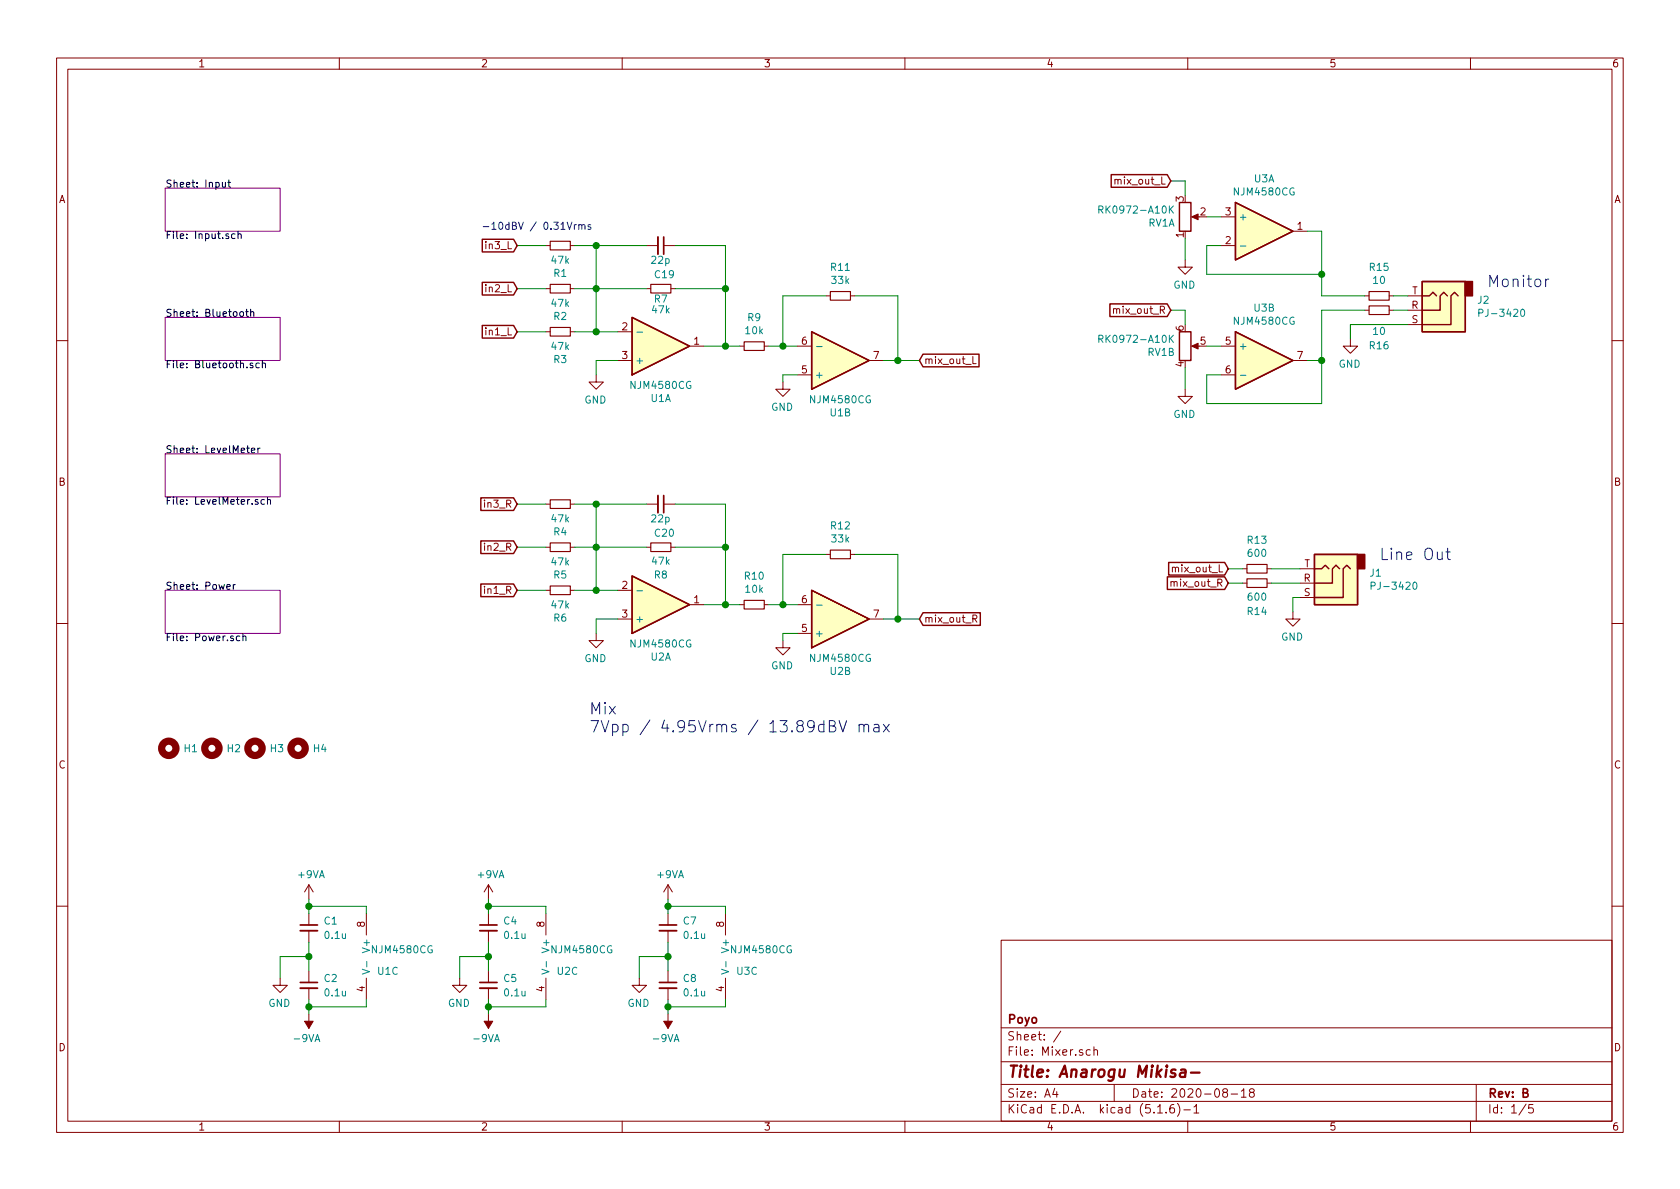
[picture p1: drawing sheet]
EESchema Schematic File Version 4
EELAYER 30 0
EELAYER END
$Descr A4 11693 8268
encoding utf-8
Sheet 1 5
Title "Anarogu Mikisa-"
Date "2020-08-18"
Rev "B"
Comp "Poyo"
Comment1 ""
Comment2 ""
Comment3 ""
Comment4 ""
$EndDescr
$Comp
L Device:Opamp_Dual_Generic U1
U 1 1
P 4600 2400
F 0 "U1" H 4600 2767 50  0000 C CNN
F 1 "NJM4580CG" H 4600 2676 50  0000 C CNN
F 2 "Package_SO:SOP-8_3.9x4.9mm_P1.27mm" H 4600 2400 50  0001 C CNN
F 3 "~" H 4600 2400 50  0001 C CNN
	1    4600 2400
	1    0    0    1   
$EndComp
$Sheet
S 1150 4100 800  300 
U 5EE15687
F0 "Power" 50
F1 "Power.sch" 50
$EndSheet
Wire Wire Line
	4000 2300 4150 2300
Wire Wire Line
	4500 2000 4150 2000
Wire Wire Line
	4150 2000 4150 2300
Connection ~ 4150 2300
Wire Wire Line
	4150 2300 4300 2300
Wire Wire Line
	4700 2000 5050 2000
Wire Wire Line
	5050 2000 5050 2400
Wire Wire Line
	5050 2400 4900 2400
Text GLabel 3600 2300 0    50   Input ~ 0
in1_L
Wire Wire Line
	3600 2300 3800 2300
Text GLabel 3600 2000 0    50   Input ~ 0
in2_L
Wire Wire Line
	3600 2000 3800 2000
Wire Wire Line
	4000 2000 4150 2000
Connection ~ 4150 2000
Text GLabel 3600 1700 0    50   Input ~ 0
in3_L
Wire Wire Line
	3600 1700 3800 1700
Wire Wire Line
	4000 1700 4150 1700
Wire Wire Line
	4150 1700 4150 2000
$Comp
L power:GND #PWR?
U 1 1
P 4150 2600
AR Path="/5EE15687/5EE98847" Ref="#PWR?"  Part="1" 
AR Path="/5EE98847" Ref="#PWR08"  Part="1" 
F 0 "#PWR08" H 4150 2350 50  0001 C CNN
F 1 "GND" H 4155 2427 50  0000 C CNN
F 2 "" H 4150 2600 50  0001 C CNN
F 3 "" H 4150 2600 50  0001 C CNN
	1    4150 2600
	-1   0    0    -1  
$EndComp
Wire Wire Line
	4150 2600 4150 2500
Wire Wire Line
	4150 2500 4300 2500
$Comp
L Device:Opamp_Dual_Generic U1
U 2 1
P 5850 2500
F 0 "U1" H 5850 2867 50  0000 C CNN
F 1 "NJM4580CG" H 5850 2776 50  0000 C CNN
F 2 "Package_SO:SOP-8_3.9x4.9mm_P1.27mm" H 5850 2500 50  0001 C CNN
F 3 "~" H 5850 2500 50  0001 C CNN
	2    5850 2500
	1    0    0    1   
$EndComp
$Comp
L Device:R_Small R9
U 1 1
P 5250 2400
F 0 "R9" V 5446 2400 50  0000 C CNN
F 1 "10k" V 5355 2400 50  0000 C CNN
F 2 "Resistor_SMD:R_0603_1608Metric_Pad1.05x0.95mm_HandSolder" H 5250 2400 50  0001 C CNN
F 3 "~" H 5250 2400 50  0001 C CNN
	1    5250 2400
	0    1    -1   0   
$EndComp
$Comp
L Device:R_Small R1
U 1 1
P 3900 1700
F 0 "R1" V 3704 1700 50  0000 C CNN
F 1 "47k" V 3795 1700 50  0000 C CNN
F 2 "Resistor_SMD:R_0603_1608Metric_Pad1.05x0.95mm_HandSolder" H 3900 1700 50  0001 C CNN
F 3 "~" H 3900 1700 50  0001 C CNN
	1    3900 1700
	0    1    -1   0   
$EndComp
$Comp
L Device:R_Small R2
U 1 1
P 3900 2000
F 0 "R2" V 3704 2000 50  0000 C CNN
F 1 "47k" V 3795 2000 50  0000 C CNN
F 2 "Resistor_SMD:R_0603_1608Metric_Pad1.05x0.95mm_HandSolder" H 3900 2000 50  0001 C CNN
F 3 "~" H 3900 2000 50  0001 C CNN
	1    3900 2000
	0    1    -1   0   
$EndComp
$Comp
L Device:R_Small R3
U 1 1
P 3900 2300
F 0 "R3" V 3704 2300 50  0000 C CNN
F 1 "47k" V 3795 2300 50  0000 C CNN
F 2 "Resistor_SMD:R_0603_1608Metric_Pad1.05x0.95mm_HandSolder" H 3900 2300 50  0001 C CNN
F 3 "~" H 3900 2300 50  0001 C CNN
	1    3900 2300
	0    1    -1   0   
$EndComp
$Comp
L Device:R_Small R7
U 1 1
P 4600 2000
F 0 "R7" V 4525 2000 50  0000 C CNN
F 1 "47k" V 4450 2000 50  0000 C CNN
F 2 "Resistor_SMD:R_0603_1608Metric_Pad1.05x0.95mm_HandSolder" H 4600 2000 50  0001 C CNN
F 3 "~" H 4600 2000 50  0001 C CNN
	1    4600 2000
	0    1    -1   0   
$EndComp
$Comp
L Device:R_Small R11
U 1 1
P 5850 2050
F 0 "R11" V 6046 2050 50  0000 C CNN
F 1 "33k" V 5955 2050 50  0000 C CNN
F 2 "Resistor_SMD:R_0603_1608Metric_Pad1.05x0.95mm_HandSolder" H 5850 2050 50  0001 C CNN
F 3 "~" H 5850 2050 50  0001 C CNN
	1    5850 2050
	0    1    -1   0   
$EndComp
Wire Wire Line
	5750 2050 5450 2050
Wire Wire Line
	5450 2050 5450 2400
Wire Wire Line
	5450 2400 5350 2400
Wire Wire Line
	5150 2400 5050 2400
Connection ~ 5050 2400
Wire Wire Line
	5450 2400 5550 2400
Connection ~ 5450 2400
Wire Wire Line
	5450 2600 5550 2600
Wire Wire Line
	5950 2050 6250 2050
Wire Wire Line
	6250 2050 6250 2500
Wire Wire Line
	6250 2500 6150 2500
$Comp
L power:GND #PWR?
U 1 1
P 5450 2650
AR Path="/5EE15687/5EEB4986" Ref="#PWR?"  Part="1" 
AR Path="/5EEB4986" Ref="#PWR013"  Part="1" 
F 0 "#PWR013" H 5450 2400 50  0001 C CNN
F 1 "GND" H 5455 2477 50  0000 C CNN
F 2 "" H 5450 2650 50  0001 C CNN
F 3 "" H 5450 2650 50  0001 C CNN
	1    5450 2650
	-1   0    0    -1  
$EndComp
Wire Wire Line
	5450 2600 5450 2650
Text GLabel 6400 2500 2    50   Input ~ 0
mix_out_L
Wire Wire Line
	6400 2500 6250 2500
Connection ~ 6250 2500
$Comp
L Device:Opamp_Dual_Generic U2
U 1 1
P 4600 4200
F 0 "U2" H 4600 4567 50  0000 C CNN
F 1 "NJM4580CG" H 4600 4476 50  0000 C CNN
F 2 "Package_SO:SOP-8_3.9x4.9mm_P1.27mm" H 4600 4200 50  0001 C CNN
F 3 "~" H 4600 4200 50  0001 C CNN
	1    4600 4200
	1    0    0    1   
$EndComp
Wire Wire Line
	4000 4100 4150 4100
Wire Wire Line
	4500 3800 4150 3800
Wire Wire Line
	4150 3800 4150 4100
Connection ~ 4150 4100
Wire Wire Line
	4150 4100 4300 4100
Wire Wire Line
	4700 3800 5050 3800
Wire Wire Line
	5050 3800 5050 4200
Wire Wire Line
	5050 4200 4900 4200
Text GLabel 3600 4100 0    50   Input ~ 0
in1_R
Wire Wire Line
	3600 4100 3800 4100
Text GLabel 3600 3800 0    50   Input ~ 0
in2_R
Wire Wire Line
	3600 3800 3800 3800
Wire Wire Line
	4000 3800 4150 3800
Connection ~ 4150 3800
Text GLabel 3600 3500 0    50   Input ~ 0
in3_R
Wire Wire Line
	3600 3500 3800 3500
Wire Wire Line
	4000 3500 4150 3500
Wire Wire Line
	4150 3500 4150 3800
$Comp
L power:GND #PWR?
U 1 1
P 4150 4400
AR Path="/5EE15687/5EEBCCC9" Ref="#PWR?"  Part="1" 
AR Path="/5EEBCCC9" Ref="#PWR09"  Part="1" 
F 0 "#PWR09" H 4150 4150 50  0001 C CNN
F 1 "GND" H 4155 4227 50  0000 C CNN
F 2 "" H 4150 4400 50  0001 C CNN
F 3 "" H 4150 4400 50  0001 C CNN
	1    4150 4400
	-1   0    0    -1  
$EndComp
Wire Wire Line
	4150 4400 4150 4300
Wire Wire Line
	4150 4300 4300 4300
$Comp
L Device:Opamp_Dual_Generic U2
U 2 1
P 5850 4300
F 0 "U2" H 5850 4667 50  0000 C CNN
F 1 "NJM4580CG" H 5850 4576 50  0000 C CNN
F 2 "Package_SO:SOP-8_3.9x4.9mm_P1.27mm" H 5850 4300 50  0001 C CNN
F 3 "~" H 5850 4300 50  0001 C CNN
	2    5850 4300
	1    0    0    1   
$EndComp
$Comp
L Device:R_Small R10
U 1 1
P 5250 4200
F 0 "R10" V 5446 4200 50  0000 C CNN
F 1 "10k" V 5355 4200 50  0000 C CNN
F 2 "Resistor_SMD:R_0603_1608Metric_Pad1.05x0.95mm_HandSolder" H 5250 4200 50  0001 C CNN
F 3 "~" H 5250 4200 50  0001 C CNN
	1    5250 4200
	0    1    -1   0   
$EndComp
$Comp
L Device:R_Small R4
U 1 1
P 3900 3500
F 0 "R4" V 3704 3500 50  0000 C CNN
F 1 "47k" V 3795 3500 50  0000 C CNN
F 2 "Resistor_SMD:R_0603_1608Metric_Pad1.05x0.95mm_HandSolder" H 3900 3500 50  0001 C CNN
F 3 "~" H 3900 3500 50  0001 C CNN
	1    3900 3500
	0    1    -1   0   
$EndComp
$Comp
L Device:R_Small R5
U 1 1
P 3900 3800
F 0 "R5" V 3704 3800 50  0000 C CNN
F 1 "47k" V 3795 3800 50  0000 C CNN
F 2 "Resistor_SMD:R_0603_1608Metric_Pad1.05x0.95mm_HandSolder" H 3900 3800 50  0001 C CNN
F 3 "~" H 3900 3800 50  0001 C CNN
	1    3900 3800
	0    1    -1   0   
$EndComp
$Comp
L Device:R_Small R6
U 1 1
P 3900 4100
F 0 "R6" V 3704 4100 50  0000 C CNN
F 1 "47k" V 3795 4100 50  0000 C CNN
F 2 "Resistor_SMD:R_0603_1608Metric_Pad1.05x0.95mm_HandSolder" H 3900 4100 50  0001 C CNN
F 3 "~" H 3900 4100 50  0001 C CNN
	1    3900 4100
	0    1    -1   0   
$EndComp
$Comp
L Device:R_Small R8
U 1 1
P 4600 3800
F 0 "R8" V 4404 3800 50  0000 C CNN
F 1 "47k" V 4500 3800 50  0000 C CNN
F 2 "Resistor_SMD:R_0603_1608Metric_Pad1.05x0.95mm_HandSolder" H 4600 3800 50  0001 C CNN
F 3 "~" H 4600 3800 50  0001 C CNN
	1    4600 3800
	0    1    -1   0   
$EndComp
$Comp
L Device:R_Small R12
U 1 1
P 5850 3850
F 0 "R12" V 6046 3850 50  0000 C CNN
F 1 "33k" V 5955 3850 50  0000 C CNN
F 2 "Resistor_SMD:R_0603_1608Metric_Pad1.05x0.95mm_HandSolder" H 5850 3850 50  0001 C CNN
F 3 "~" H 5850 3850 50  0001 C CNN
	1    5850 3850
	0    1    -1   0   
$EndComp
Wire Wire Line
	5750 3850 5450 3850
Wire Wire Line
	5450 3850 5450 4200
Wire Wire Line
	5450 4200 5350 4200
Wire Wire Line
	5150 4200 5050 4200
Connection ~ 5050 4200
Wire Wire Line
	5450 4200 5550 4200
Connection ~ 5450 4200
Wire Wire Line
	5450 4400 5550 4400
Wire Wire Line
	5950 3850 6250 3850
Wire Wire Line
	6250 3850 6250 4300
Wire Wire Line
	6250 4300 6150 4300
$Comp
L power:GND #PWR?
U 1 1
P 5450 4450
AR Path="/5EE15687/5EEBCD26" Ref="#PWR?"  Part="1" 
AR Path="/5EEBCD26" Ref="#PWR014"  Part="1" 
F 0 "#PWR014" H 5450 4200 50  0001 C CNN
F 1 "GND" H 5455 4277 50  0000 C CNN
F 2 "" H 5450 4450 50  0001 C CNN
F 3 "" H 5450 4450 50  0001 C CNN
	1    5450 4450
	-1   0    0    -1  
$EndComp
Wire Wire Line
	5450 4400 5450 4450
Text GLabel 6400 4300 2    50   Input ~ 0
mix_out_R
Wire Wire Line
	6400 4300 6250 4300
Connection ~ 6250 4300
$Comp
L Device:Opamp_Dual_Generic U3
U 1 1
P 8800 1600
F 0 "U3" H 8800 1967 50  0000 C CNN
F 1 "NJM4580CG" H 8800 1876 50  0000 C CNN
F 2 "Package_SO:SOP-8_3.9x4.9mm_P1.27mm" H 8800 1600 50  0001 C CNN
F 3 "~" H 8800 1600 50  0001 C CNN
	1    8800 1600
	1    0    0    -1  
$EndComp
$Comp
L Device:R_POT_Dual_Separate RV1
U 2 1
P 8250 2400
F 0 "RV1" H 8181 2446 50  0000 R CNN
F 1 "RK0972-A10K" H 8181 2355 50  0000 R CNN
F 2 "toripoyo:RD925G-QA1" H 8250 2400 50  0001 C CNN
F 3 "~" H 8250 2400 50  0001 C CNN
	2    8250 2400
	1    0    0    1   
$EndComp
Wire Wire Line
	8500 1500 8400 1500
Wire Wire Line
	8400 1700 8500 1700
Text GLabel 8150 1250 0    50   Input ~ 0
mix_out_L
Wire Wire Line
	8150 1250 8250 1250
Wire Wire Line
	8250 1250 8250 1350
$Comp
L power:GND #PWR?
U 1 1
P 8250 1800
AR Path="/5EE15687/5EF46BF2" Ref="#PWR?"  Part="1" 
AR Path="/5EF46BF2" Ref="#PWR015"  Part="1" 
F 0 "#PWR015" H 8250 1550 50  0001 C CNN
F 1 "GND" H 8255 1627 50  0000 C CNN
F 2 "" H 8250 1800 50  0001 C CNN
F 3 "" H 8250 1800 50  0001 C CNN
	1    8250 1800
	-1   0    0    -1  
$EndComp
Wire Wire Line
	8250 1800 8250 1650
$Comp
L Device:Opamp_Dual_Generic U3
U 2 1
P 8800 2500
F 0 "U3" H 8800 2867 50  0000 C CNN
F 1 "NJM4580CG" H 8800 2776 50  0000 C CNN
F 2 "Package_SO:SOP-8_3.9x4.9mm_P1.27mm" H 8800 2500 50  0001 C CNN
F 3 "~" H 8800 2500 50  0001 C CNN
	2    8800 2500
	1    0    0    -1  
$EndComp
$Comp
L Device:R_POT_Dual_Separate RV1
U 1 1
P 8250 1500
F 0 "RV1" H 8181 1546 50  0000 R CNN
F 1 "RK0972-A10K" H 8181 1455 50  0000 R CNN
F 2 "toripoyo:RD925G-QA1" H 8250 1500 50  0001 C CNN
F 3 "~" H 8250 1500 50  0001 C CNN
	1    8250 1500
	1    0    0    1   
$EndComp
Wire Wire Line
	8400 2600 8500 2600
Text GLabel 8150 2150 0    50   Input ~ 0
mix_out_R
Wire Wire Line
	8150 2150 8250 2150
Wire Wire Line
	8250 2150 8250 2250
$Comp
L power:GND #PWR?
U 1 1
P 8250 2700
AR Path="/5EE15687/5EF4CA40" Ref="#PWR?"  Part="1" 
AR Path="/5EF4CA40" Ref="#PWR016"  Part="1" 
F 0 "#PWR016" H 8250 2450 50  0001 C CNN
F 1 "GND" H 8255 2527 50  0000 C CNN
F 2 "" H 8250 2700 50  0001 C CNN
F 3 "" H 8250 2700 50  0001 C CNN
	1    8250 2700
	-1   0    0    -1  
$EndComp
Wire Wire Line
	8250 2700 8250 2550
Wire Wire Line
	8500 2400 8400 2400
$Comp
L power:GND #PWR?
U 1 1
P 9400 2350
AR Path="/5EE15687/5EF5BF82" Ref="#PWR?"  Part="1" 
AR Path="/5EF5BF82" Ref="#PWR018"  Part="1" 
F 0 "#PWR018" H 9400 2100 50  0001 C CNN
F 1 "GND" H 9405 2177 50  0000 C CNN
F 2 "" H 9400 2350 50  0001 C CNN
F 3 "" H 9400 2350 50  0001 C CNN
	1    9400 2350
	-1   0    0    -1  
$EndComp
Wire Wire Line
	9200 2500 9100 2500
Wire Wire Line
	9200 1600 9100 1600
Wire Wire Line
	9200 1600 9200 1900
Wire Wire Line
	9200 2150 9200 2500
Wire Wire Line
	9400 2250 9400 2350
$Sheet
S 1150 2200 800  300 
U 5F64C24C
F0 "Bluetooth" 50
F1 "Bluetooth.sch" 50
$EndSheet
$Sheet
S 1150 3150 800  300 
U 5F64D560
F0 "LevelMeter" 50
F1 "LevelMeter.sch" 50
$EndSheet
Wire Wire Line
	8400 1900 9200 1900
Wire Wire Line
	8400 1700 8400 1900
Connection ~ 9200 1900
Wire Wire Line
	9200 1900 9200 2050
Wire Wire Line
	8400 2800 9200 2800
Wire Wire Line
	9200 2800 9200 2500
Wire Wire Line
	8400 2600 8400 2800
Connection ~ 9200 2500
$Sheet
S 1150 1300 800  300 
U 5EF8073C
F0 "Input" 50
F1 "Input.sch" 50
$EndSheet
Text Notes 3350 1600 0    50   ~ 0
-10dBV / 0.31Vrms
$Comp
L power:GND #PWR?
U 1 1
P 9000 4250
AR Path="/5EE15687/5F2E18DB" Ref="#PWR?"  Part="1" 
AR Path="/5F2E18DB" Ref="#PWR017"  Part="1" 
F 0 "#PWR017" H 9000 4000 50  0001 C CNN
F 1 "GND" H 9005 4077 50  0000 C CNN
F 2 "" H 9000 4250 50  0001 C CNN
F 3 "" H 9000 4250 50  0001 C CNN
	1    9000 4250
	-1   0    0    -1  
$EndComp
Wire Wire Line
	9050 4150 9000 4150
Wire Wire Line
	9000 4150 9000 4250
$Comp
L Device:R_Small R13
U 1 1
P 8750 3950
F 0 "R13" V 8946 3950 50  0000 C CNN
F 1 "600" V 8855 3950 50  0000 C CNN
F 2 "Resistor_SMD:R_0603_1608Metric_Pad1.05x0.95mm_HandSolder" H 8750 3950 50  0001 C CNN
F 3 "~" H 8750 3950 50  0001 C CNN
	1    8750 3950
	0    1    -1   0   
$EndComp
$Comp
L Device:R_Small R14
U 1 1
P 8750 4050
F 0 "R14" V 8550 4050 50  0000 C CNN
F 1 "600" V 8650 4050 50  0000 C CNN
F 2 "Resistor_SMD:R_0603_1608Metric_Pad1.05x0.95mm_HandSolder" H 8750 4050 50  0001 C CNN
F 3 "~" H 8750 4050 50  0001 C CNN
	1    8750 4050
	0    1    -1   0   
$EndComp
Wire Wire Line
	8850 4050 9050 4050
Wire Wire Line
	8850 3950 9050 3950
Wire Wire Line
	8650 3950 8550 3950
Wire Wire Line
	8550 4050 8650 4050
Text Notes 10350 2000 0    79   ~ 0
Monitor
Text Notes 9600 3900 0    79   ~ 0
Line Out
$Comp
L Device:C_Small C1
U 1 1
P 2150 6450
AR Path="/5F413F87" Ref="C1"  Part="1" 
AR Path="/5EF8073C/5F413F87" Ref="C?"  Part="1" 
F 0 "C1" H 2250 6500 50  0000 L CNN
F 1 "0.1u" H 2250 6400 50  0000 L CNN
F 2 "Capacitor_SMD:C_0603_1608Metric_Pad1.05x0.95mm_HandSolder" H 2150 6450 50  0001 C CNN
F 3 "~" H 2150 6450 50  0001 C CNN
	1    2150 6450
	1    0    0    -1  
$EndComp
$Comp
L power:+9VA #PWR?
U 1 1
P 2150 6250
AR Path="/5EE15687/5F413F8D" Ref="#PWR?"  Part="1" 
AR Path="/5F413F8D" Ref="#PWR03"  Part="1" 
AR Path="/5EF8073C/5F413F8D" Ref="#PWR?"  Part="1" 
F 0 "#PWR03" H 2150 6125 50  0001 C CNN
F 1 "+9VA" H 2165 6423 50  0000 C CNN
F 2 "" H 2150 6250 50  0001 C CNN
F 3 "" H 2150 6250 50  0001 C CNN
	1    2150 6250
	1    0    0    -1  
$EndComp
$Comp
L power:-9VA #PWR?
U 1 1
P 2150 7050
AR Path="/5EE15687/5F413F93" Ref="#PWR?"  Part="1" 
AR Path="/5EF8073C/5F413F93" Ref="#PWR?"  Part="1" 
AR Path="/5F413F93" Ref="#PWR04"  Part="1" 
F 0 "#PWR04" H 2150 6925 50  0001 C CNN
F 1 "-9VA" H 2165 7223 50  0000 C CNN
F 2 "" H 2150 7050 50  0001 C CNN
F 3 "" H 2150 7050 50  0001 C CNN
	1    2150 7050
	-1   0    0    1   
$EndComp
$Comp
L Device:C_Small C2
U 1 1
P 2150 6850
AR Path="/5F413F99" Ref="C2"  Part="1" 
AR Path="/5EF8073C/5F413F99" Ref="C?"  Part="1" 
F 0 "C2" H 2250 6900 50  0000 L CNN
F 1 "0.1u" H 2250 6800 50  0000 L CNN
F 2 "Capacitor_SMD:C_0603_1608Metric_Pad1.05x0.95mm_HandSolder" H 2150 6850 50  0001 C CNN
F 3 "~" H 2150 6850 50  0001 C CNN
	1    2150 6850
	1    0    0    -1  
$EndComp
Wire Wire Line
	2150 6550 2150 6650
$Comp
L power:GND #PWR?
U 1 1
P 1950 6800
AR Path="/5EE15687/5F413FA8" Ref="#PWR?"  Part="1" 
AR Path="/5F413FA8" Ref="#PWR01"  Part="1" 
AR Path="/5EF8073C/5F413FA8" Ref="#PWR?"  Part="1" 
F 0 "#PWR01" H 1950 6550 50  0001 C CNN
F 1 "GND" H 1955 6627 50  0000 C CNN
F 2 "" H 1950 6800 50  0001 C CNN
F 3 "" H 1950 6800 50  0001 C CNN
	1    1950 6800
	-1   0    0    -1  
$EndComp
Wire Wire Line
	1950 6800 1950 6650
Wire Wire Line
	1950 6650 2150 6650
Connection ~ 2150 6650
Wire Wire Line
	2150 6650 2150 6750
$Comp
L Device:Opamp_Dual_Generic U1
U 3 1
P 2450 6650
F 0 "U1" H 2200 6550 50  0000 C CNN
F 1 "NJM4580CG" H 2100 6700 50  0000 C CNN
F 2 "Package_SO:SOP-8_3.9x4.9mm_P1.27mm" H 2450 6650 50  0001 C CNN
F 3 "~" H 2450 6650 50  0001 C CNN
	3    2450 6650
	-1   0    0    -1  
$EndComp
Wire Wire Line
	2550 6350 2550 6300
Wire Wire Line
	2550 6950 2550 7000
$Comp
L Device:C_Small C4
U 1 1
P 3400 6450
AR Path="/5F4339C5" Ref="C4"  Part="1" 
AR Path="/5EF8073C/5F4339C5" Ref="C?"  Part="1" 
F 0 "C4" H 3500 6500 50  0000 L CNN
F 1 "0.1u" H 3500 6400 50  0000 L CNN
F 2 "Capacitor_SMD:C_0603_1608Metric_Pad1.05x0.95mm_HandSolder" H 3400 6450 50  0001 C CNN
F 3 "~" H 3400 6450 50  0001 C CNN
	1    3400 6450
	1    0    0    -1  
$EndComp
$Comp
L power:+9VA #PWR?
U 1 1
P 3400 6250
AR Path="/5EE15687/5F4339CF" Ref="#PWR?"  Part="1" 
AR Path="/5F4339CF" Ref="#PWR06"  Part="1" 
AR Path="/5EF8073C/5F4339CF" Ref="#PWR?"  Part="1" 
F 0 "#PWR06" H 3400 6125 50  0001 C CNN
F 1 "+9VA" H 3415 6423 50  0000 C CNN
F 2 "" H 3400 6250 50  0001 C CNN
F 3 "" H 3400 6250 50  0001 C CNN
	1    3400 6250
	1    0    0    -1  
$EndComp
$Comp
L power:-9VA #PWR?
U 1 1
P 3400 7050
AR Path="/5EE15687/5F4339D9" Ref="#PWR?"  Part="1" 
AR Path="/5EF8073C/5F4339D9" Ref="#PWR?"  Part="1" 
AR Path="/5F4339D9" Ref="#PWR07"  Part="1" 
F 0 "#PWR07" H 3400 6925 50  0001 C CNN
F 1 "-9VA" H 3415 7223 50  0000 C CNN
F 2 "" H 3400 7050 50  0001 C CNN
F 3 "" H 3400 7050 50  0001 C CNN
	1    3400 7050
	-1   0    0    1   
$EndComp
$Comp
L Device:C_Small C5
U 1 1
P 3400 6850
AR Path="/5F4339E3" Ref="C5"  Part="1" 
AR Path="/5EF8073C/5F4339E3" Ref="C?"  Part="1" 
F 0 "C5" H 3500 6900 50  0000 L CNN
F 1 "0.1u" H 3500 6800 50  0000 L CNN
F 2 "Capacitor_SMD:C_0603_1608Metric_Pad1.05x0.95mm_HandSolder" H 3400 6850 50  0001 C CNN
F 3 "~" H 3400 6850 50  0001 C CNN
	1    3400 6850
	1    0    0    -1  
$EndComp
Wire Wire Line
	3400 6550 3400 6650
$Comp
L power:GND #PWR?
U 1 1
P 3200 6800
AR Path="/5EE15687/5F4339F6" Ref="#PWR?"  Part="1" 
AR Path="/5F4339F6" Ref="#PWR05"  Part="1" 
AR Path="/5EF8073C/5F4339F6" Ref="#PWR?"  Part="1" 
F 0 "#PWR05" H 3200 6550 50  0001 C CNN
F 1 "GND" H 3205 6627 50  0000 C CNN
F 2 "" H 3200 6800 50  0001 C CNN
F 3 "" H 3200 6800 50  0001 C CNN
	1    3200 6800
	-1   0    0    -1  
$EndComp
Wire Wire Line
	3200 6800 3200 6650
Wire Wire Line
	3200 6650 3400 6650
Connection ~ 3400 6650
Wire Wire Line
	3400 6650 3400 6750
$Comp
L Device:Opamp_Dual_Generic U2
U 3 1
P 3700 6650
F 0 "U2" H 3450 6550 50  0000 C CNN
F 1 "NJM4580CG" H 3350 6700 50  0000 C CNN
F 2 "Package_SO:SOP-8_3.9x4.9mm_P1.27mm" H 3700 6650 50  0001 C CNN
F 3 "~" H 3700 6650 50  0001 C CNN
	3    3700 6650
	-1   0    0    -1  
$EndComp
Wire Wire Line
	3800 6350 3800 6300
Wire Wire Line
	3800 6950 3800 7000
$Comp
L Device:C_Small C7
U 1 1
P 4650 6450
AR Path="/5F4511BF" Ref="C7"  Part="1" 
AR Path="/5EF8073C/5F4511BF" Ref="C?"  Part="1" 
F 0 "C7" H 4750 6500 50  0000 L CNN
F 1 "0.1u" H 4750 6400 50  0000 L CNN
F 2 "Capacitor_SMD:C_0603_1608Metric_Pad1.05x0.95mm_HandSolder" H 4650 6450 50  0001 C CNN
F 3 "~" H 4650 6450 50  0001 C CNN
	1    4650 6450
	1    0    0    -1  
$EndComp
$Comp
L power:+9VA #PWR?
U 1 1
P 4650 6250
AR Path="/5EE15687/5F4511C5" Ref="#PWR?"  Part="1" 
AR Path="/5F4511C5" Ref="#PWR011"  Part="1" 
AR Path="/5EF8073C/5F4511C5" Ref="#PWR?"  Part="1" 
F 0 "#PWR011" H 4650 6125 50  0001 C CNN
F 1 "+9VA" H 4665 6423 50  0000 C CNN
F 2 "" H 4650 6250 50  0001 C CNN
F 3 "" H 4650 6250 50  0001 C CNN
	1    4650 6250
	1    0    0    -1  
$EndComp
$Comp
L power:-9VA #PWR?
U 1 1
P 4650 7050
AR Path="/5EE15687/5F4511CB" Ref="#PWR?"  Part="1" 
AR Path="/5EF8073C/5F4511CB" Ref="#PWR?"  Part="1" 
AR Path="/5F4511CB" Ref="#PWR012"  Part="1" 
F 0 "#PWR012" H 4650 6925 50  0001 C CNN
F 1 "-9VA" H 4665 7223 50  0000 C CNN
F 2 "" H 4650 7050 50  0001 C CNN
F 3 "" H 4650 7050 50  0001 C CNN
	1    4650 7050
	-1   0    0    1   
$EndComp
$Comp
L Device:C_Small C8
U 1 1
P 4650 6850
AR Path="/5F4511D1" Ref="C8"  Part="1" 
AR Path="/5EF8073C/5F4511D1" Ref="C?"  Part="1" 
F 0 "C8" H 4750 6900 50  0000 L CNN
F 1 "0.1u" H 4750 6800 50  0000 L CNN
F 2 "Capacitor_SMD:C_0603_1608Metric_Pad1.05x0.95mm_HandSolder" H 4650 6850 50  0001 C CNN
F 3 "~" H 4650 6850 50  0001 C CNN
	1    4650 6850
	1    0    0    -1  
$EndComp
Wire Wire Line
	4650 6550 4650 6650
$Comp
L power:GND #PWR?
U 1 1
P 4450 6800
AR Path="/5EE15687/5F4511E0" Ref="#PWR?"  Part="1" 
AR Path="/5F4511E0" Ref="#PWR010"  Part="1" 
AR Path="/5EF8073C/5F4511E0" Ref="#PWR?"  Part="1" 
F 0 "#PWR010" H 4450 6550 50  0001 C CNN
F 1 "GND" H 4455 6627 50  0000 C CNN
F 2 "" H 4450 6800 50  0001 C CNN
F 3 "" H 4450 6800 50  0001 C CNN
	1    4450 6800
	-1   0    0    -1  
$EndComp
Wire Wire Line
	4450 6800 4450 6650
Wire Wire Line
	4450 6650 4650 6650
Connection ~ 4650 6650
Wire Wire Line
	4650 6650 4650 6750
Wire Wire Line
	5050 6350 5050 6300
Wire Wire Line
	5050 6950 5050 7000
$Comp
L Device:Opamp_Dual_Generic U3
U 3 1
P 5150 6650
F 0 "U3" H 5200 6550 50  0000 C CNN
F 1 "NJM4580CG" H 5300 6700 50  0000 C CNN
F 2 "Package_SO:SOP-8_3.9x4.9mm_P1.27mm" H 5150 6650 50  0001 C CNN
F 3 "~" H 5150 6650 50  0001 C CNN
	3    5150 6650
	1    0    0    -1  
$EndComp
Text Notes 4100 5100 0    79   ~ 0
Mix\n7Vpp / 4.95Vrms / 13.89dBV max
$Comp
L Connector:AudioJack3 J2
U 1 1
P 10000 2150
F 0 "J2" H 9720 2083 50  0000 R CNN
F 1 "PJ-3420" H 9720 2174 50  0000 R CNN
F 2 "toripoyo:PJ-3420" H 10000 2150 50  0001 C CNN
F 3 "~" H 10000 2150 50  0001 C CNN
	1    10000 2150
	-1   0    0    1   
$EndComp
$Comp
L Connector:AudioJack3 J1
U 1 1
P 9250 4050
F 0 "J1" H 8970 3983 50  0000 R CNN
F 1 "PJ-3420" H 8970 4074 50  0000 R CNN
F 2 "toripoyo:PJ-3420" H 9250 4050 50  0001 C CNN
F 3 "~" H 9250 4050 50  0001 C CNN
	1    9250 4050
	-1   0    0    1   
$EndComp
$Comp
L Device:R_Small R15
U 1 1
P 9600 2050
F 0 "R15" V 9796 2050 50  0000 C CNN
F 1 "10" V 9705 2050 50  0000 C CNN
F 2 "Resistor_SMD:R_0603_1608Metric_Pad1.05x0.95mm_HandSolder" H 9600 2050 50  0001 C CNN
F 3 "~" H 9600 2050 50  0001 C CNN
	1    9600 2050
	0    1    -1   0   
$EndComp
$Comp
L Device:R_Small R16
U 1 1
P 9600 2150
F 0 "R16" V 9350 2150 50  0000 C CNN
F 1 "10" V 9450 2150 50  0000 C CNN
F 2 "Resistor_SMD:R_0603_1608Metric_Pad1.05x0.95mm_HandSolder" H 9600 2150 50  0001 C CNN
F 3 "~" H 9600 2150 50  0001 C CNN
	1    9600 2150
	0    1    -1   0   
$EndComp
Wire Wire Line
	9400 2250 9800 2250
Wire Wire Line
	9200 2050 9500 2050
Wire Wire Line
	9200 2150 9500 2150
Wire Wire Line
	9700 2150 9800 2150
Wire Wire Line
	9800 2050 9700 2050
Text GLabel 8550 3950 0    50   Input ~ 0
mix_out_L
Text GLabel 8550 4050 0    50   Input ~ 0
mix_out_R
Wire Wire Line
	2150 6950 2150 7000
Wire Wire Line
	2150 6250 2150 6300
Wire Wire Line
	3400 6950 3400 7000
Wire Wire Line
	3400 6250 3400 6300
Wire Wire Line
	4650 6250 4650 6300
Wire Wire Line
	4650 6950 4650 7000
Wire Wire Line
	2550 6300 2150 6300
Connection ~ 2150 6300
Wire Wire Line
	2150 6300 2150 6350
Wire Wire Line
	2550 7000 2150 7000
Connection ~ 2150 7000
Wire Wire Line
	2150 7000 2150 7050
Wire Wire Line
	3800 7000 3400 7000
Connection ~ 3400 7000
Wire Wire Line
	3400 7000 3400 7050
Wire Wire Line
	3800 6300 3400 6300
Connection ~ 3400 6300
Wire Wire Line
	3400 6300 3400 6350
Wire Wire Line
	5050 6300 4650 6300
Connection ~ 4650 6300
Wire Wire Line
	4650 6300 4650 6350
Wire Wire Line
	5050 7000 4650 7000
Connection ~ 4650 7000
Wire Wire Line
	4650 7000 4650 7050
$Comp
L Mechanical:MountingHole H1
U 1 1
P 1175 5200
F 0 "H1" H 1275 5200 50  0000 L CNN
F 1 "MountingHole" H 1275 5155 50  0001 L CNN
F 2 "MountingHole:MountingHole_3.2mm_M3" H 1175 5200 50  0001 C CNN
F 3 "~" H 1175 5200 50  0001 C CNN
	1    1175 5200
	1    0    0    -1  
$EndComp
$Comp
L Mechanical:MountingHole H2
U 1 1
P 1475 5200
F 0 "H2" H 1575 5200 50  0000 L CNN
F 1 "MountingHole" H 1575 5155 50  0001 L CNN
F 2 "MountingHole:MountingHole_3.2mm_M3" H 1475 5200 50  0001 C CNN
F 3 "~" H 1475 5200 50  0001 C CNN
	1    1475 5200
	1    0    0    -1  
$EndComp
$Comp
L Mechanical:MountingHole H3
U 1 1
P 1775 5200
F 0 "H3" H 1875 5200 50  0000 L CNN
F 1 "MountingHole" H 1875 5155 50  0001 L CNN
F 2 "MountingHole:MountingHole_3.2mm_M3" H 1775 5200 50  0001 C CNN
F 3 "~" H 1775 5200 50  0001 C CNN
	1    1775 5200
	1    0    0    -1  
$EndComp
$Comp
L Mechanical:MountingHole H4
U 1 1
P 2075 5200
F 0 "H4" H 2175 5200 50  0000 L CNN
F 1 "MountingHole" H 2175 5155 50  0001 L CNN
F 2 "MountingHole:MountingHole_3.2mm_M3" H 2075 5200 50  0001 C CNN
F 3 "~" H 2075 5200 50  0001 C CNN
	1    2075 5200
	1    0    0    -1  
$EndComp
$Comp
L Device:C_Small C20
U 1 1
P 4600 3500
AR Path="/5FD6092F" Ref="C20"  Part="1" 
AR Path="/5EF8073C/5FD6092F" Ref="C?"  Part="1" 
F 0 "C20" V 4800 3450 50  0000 L CNN
F 1 "22p" V 4700 3425 50  0000 L CNN
F 2 "Capacitor_SMD:C_0603_1608Metric_Pad1.05x0.95mm_HandSolder" H 4600 3500 50  0001 C CNN
F 3 "~" H 4600 3500 50  0001 C CNN
	1    4600 3500
	0    1    1    0   
$EndComp
Wire Wire Line
	4500 3500 4150 3500
Connection ~ 4150 3500
Wire Wire Line
	4700 3500 5050 3500
Wire Wire Line
	5050 3500 5050 3800
Connection ~ 5050 3800
$Comp
L Device:C_Small C19
U 1 1
P 4600 1700
AR Path="/5FD6A6DC" Ref="C19"  Part="1" 
AR Path="/5EF8073C/5FD6A6DC" Ref="C?"  Part="1" 
F 0 "C19" V 4800 1650 50  0000 L CNN
F 1 "22p" V 4700 1625 50  0000 L CNN
F 2 "Capacitor_SMD:C_0603_1608Metric_Pad1.05x0.95mm_HandSolder" H 4600 1700 50  0001 C CNN
F 3 "~" H 4600 1700 50  0001 C CNN
	1    4600 1700
	0    1    1    0   
$EndComp
Wire Wire Line
	4500 1700 4150 1700
Connection ~ 4150 1700
Wire Wire Line
	4700 1700 5050 1700
Wire Wire Line
	5050 1700 5050 2000
Connection ~ 5050 2000
$EndSCHEMATC
